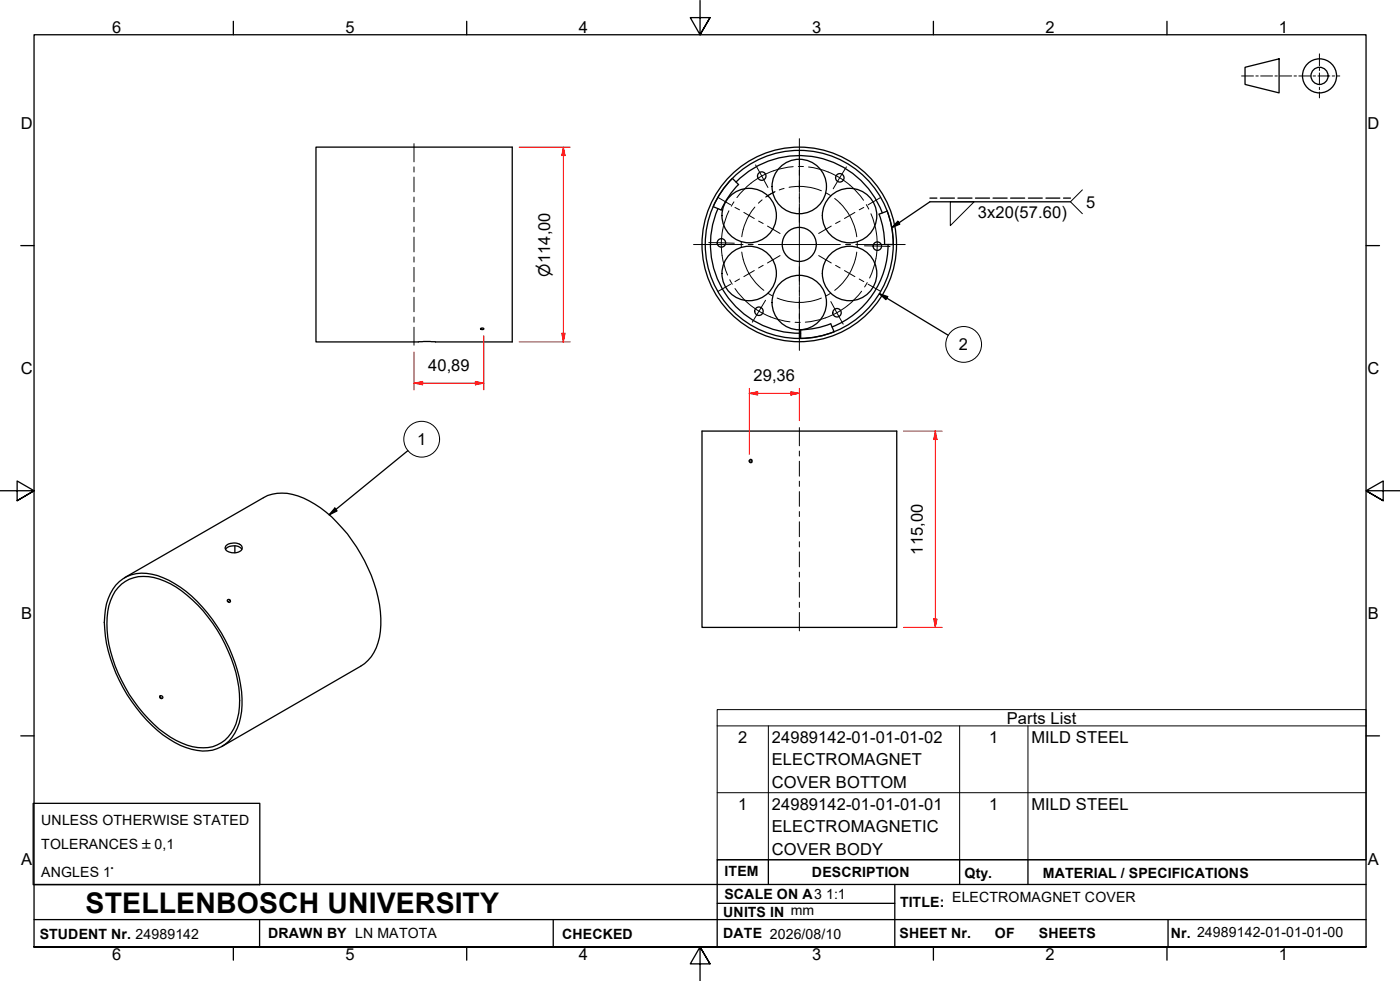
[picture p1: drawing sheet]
<svg xmlns="http://www.w3.org/2000/svg" width="410mm" height="287mm" viewBox="0 0 410 287" stroke-linecap="round" stroke-linejoin="round" font-family="sans-serif">
<!-- layer: Visible Edges(ISO) -->
<g fill="none" stroke="#000" stroke-width=".38">
<path d="M92.5 43.1h57.5v57h-57.5zM214.4 52.2a27.5 27.5 0 0 0-5.6 8.3M214.5 52.3l1.8 1.8M215.5 53.3a26 26 0 0 1 42.8 9M216.2 54a25 25 0 0 0-5 7.5l-2.3-1M210.2 61.1a26 26 0 0 0 24.2 36.4M257.4 62.7a25 25 0 0 1 1.6 8.8M257.4 62.7l2.4-.9a27.5 27.5 0 0 1 1.8 9.7M259.1 71.6h2.5M260 71.5a26 26 0 0 1-16.4 24.2M140.7 96.2a.55 .55 0 0 1 1 .1 .58 .58 0 0 1-1-.1zM234.4 96.5a25 25 0 0 0 8.9-1.7l.9 2.3a27.2 27.2 0 0 1-9.8 2v-2.5"/>
<path d="M205.5 126.2h57.1v57.5h-57.1zM220.1 134.6l-.2 .2 .2 .6M66.3 159.7a3.2 3.2 0 0 1 4.6 .4 1.66 1.66 0 0 1-2 1.7 2.62 2.62 0 0 1-3-1.4zM68.8 159.8v2M34.9 170.3a11.2 11.2 0 0 1 11.2-1.8 33.6 33.6 0 0 1 16.1 12.9 42.6 42.6 0 0 1 8.7 25.1 14.5 14.5 0 0 1-4.9 11.3 11.8 11.8 0 0 1-11.5 1 34.8 34.8 0 0 1-16-13.5 41.1 41.1 0 0 1-7.8-25 14.6 14.6 0 0 1 4.2-10zM35.6 171a11 11 0 0 1 11-1.5 34.1 34.1 0 0 1 15.7 12.9 40.1 40.1 0 0 1 7.8 24.5 12.5 12.5 0 0 1-6.5 11.2 13.8 13.8 0 0 1-12-1.4 40.4 40.4 0 0 1-16-17.5 33.4 33.4 0 0 1-3.7-21.9 12.8 12.8 0 0 1 3.7-6.3zM36.4 169.1l40.8-23.4a13 13 0 0 1 11.7 .1 36.8 36.8 0 0 1 15.5 14.3 39.7 39.7 0 0 1 7 24.7 12.9 12.9 0 0 1-5.8 10.2l-40.6 23.5M66 160.8a3.3 3.3 0 0 1 4.8 0M66.6 176l.5 .4M46.8 204.1l.5 .4"/>
<circle cx="223" cy="51.5" r="1.24"/>
<circle cx="234" cy="54.6" r="8"/>
<circle cx="245.9" cy="52.1" r="1.24"/>
<circle cx="211.2" cy="71.1" r="1.24"/>
<circle cx="219.4" cy="63.1" r="8"/>
<circle cx="234" cy="71.5" r="27.5"/>
<circle cx="234" cy="71.5" r="5"/>
<circle cx="234" cy="71.5" r="28.5"/>
<circle cx="248.8" cy="63.1" r="8"/>
<circle cx="256.9" cy="72.1" r="1.24"/>
<circle cx="219.4" cy="80.1" r="8"/>
<circle cx="222.2" cy="91.1" r="1.24"/>
<circle cx="234" cy="88.6" r="8"/>
<circle cx="245.1" cy="91.5" r="1.24"/>
<circle cx="248.8" cy="80.1" r="8"/>
<circle cx="219.8" cy="134.9" r=".46"/>
<circle cx="67" cy="175.9" r=".46"/>
<circle cx="47.2" cy="204" r=".47"/>
</g>
<!-- layer: Symbols(ISO) -->
<path d="M210 212.5v-4.8h190v4.8M210 212.5v39.2h190v-39.2M210 212.5h190M225 212.5v39.2M281 212.5v39.2M301 212.5v39.2M210 232h190" fill="none" stroke="#000" stroke-width=".29"/>
<!-- layer: Border_0 -->
<g fill="none" stroke="#000" stroke-width=".38">
<path d="M68.3 6.2v4M136.7 6.2v4M205 .1v10.1l-2.9-5h5.8l-2.9 5 2.9-5M273.3 6.2v4M341.7 6.2v4M6.1 71.9h3.9M400 71.9h3.9M0 143.7h10l-5-2.9v5.8l5-2.9-5 2.9M410 143.7h-10l5-2.9v5.8l-5-2.9 5 2.9M6.1 215.4h3.9M400 215.4h3.9M10 277.2v-267h390v267h-390h390"/>
<path d="M68.3 277.2v3.9M136.7 277.2v3.9M273.3 277.2v3.9M341.7 277.2v3.9M207.9 282.1l-2.9-4.9 2.9 4.9h-5.8l2.9-4.9v10"/>
</g>
<!-- layer: Sketch Geometry(ISO) -->
<g fill="none" stroke="#000" stroke-width=".38">
<path d="M364.6 19.7l9.9-2.5v10l-9.9-2.5zM9.7 235.2h66.4v23.8h-66.4zM10 258.9h390M225 251.7v7.2M262 258.9v18.3M281 251.7v7.2M301 251.7v7.2M400 251.7h-190v25.5M10 277.2h390M10 269.2h390M76 269.2v8M162 269.2v8"/>
<path d="M210 264.4h52M342 269.2v8"/>
<circle cx="386.4" cy="22.2" r="5"/>
<circle cx="386.4" cy="22.2" r="2.51"/>
</g>
<g fill="none" stroke="#000" stroke-width=".29">
<path d="M386.3 15.8v3.5M386.3 20v.7M363.5 22.2h3.5M367.7 22.2h.7M369.1 22.2h3.5M373.3 22.2h.7M374.7 22.2h3.5M378.9 22.2h.7M380.3 22.2h3.5M384.5 22.2h.7M385.9 22.2h3.5M386.3 21.4v3.4"/>
<path d="M386.3 25.5v.7M386.3 26.9v1.8M390.1 22.2h.7M391.5 22.2h.8"/>
</g>
<!-- layer: Center Mark(ISO) -->
<path d="M234.1 40.6v14.5M234.1 56.6v1.5M234.1 59.6v24M203.1 71.6h14.5M219.1 71.6h1.4M222.1 71.6h24M247.6 71.6h1.4M250.6 71.6h14.4M234.1 85.1v1.5M234.1 88.1v14.5" fill="none" stroke="#000" stroke-width=".29"/>
<!-- layer: Dimensions(ISO) -->
<path d="M273.9 126.2v2.5" fill="none" stroke="#f00" stroke-width=".29"/>
<path d="M273.9 126.2l.5 2.5h-1z" fill="#f00"/>
<path d="M273.9 126.2l.5 2.5h-1zM273.9 181.2v2.5" fill="none" stroke="#f00" stroke-width=".29"/>
<path d="M273.4 181.2h1l-.5 2.5z" fill="#f00"/>
<path d="M121.2 112.2h2.6M264.5 126.2h11.4M273.9 128.7v52.5M264.5 183.7h11.4M273.4 181.2h1l-.5 2.5z" fill="none" stroke="#f00" stroke-width=".29"/>
<!-- layer: Symbols(ISO) -->
<g fill="none" stroke="#000" stroke-width=".38">
<path d="M272.3 58h2M275.3 58h4.2M280.5 58h4.1M285.6 58h4.2M290.8 58h4.1M295.9 58h4.1M301.1 58h4.1M306.3 58h4M311.4 58h2M313.4 59.1h-41.1l-11.2 7.5M262.9 64.8l.6 .8-2.4 1zM257.5 86l2.4 .8-.5 .9z"/>
<path d="M257.5 86l20.1 12.1M119.4 131.9l-23 18.8M98 148.7l.7 .9-2.3 1.1z"/>
</g>
<path d="M262.9 64.8l.6 .8-2.4 1zM257.5 86l2.4 .8-.5 .9zM98 148.7l.7 .9-2.3 1.1z" fill="#000"/>
<g fill="none" stroke="#000" stroke-width=".29">
<path d="M278.3 59.1h6.9l-6.9 7zM316.9 55.6l-3.5 3.5 3.5 3.5"/>
<circle cx="282.2" cy="100.8" r="5.2"/>
<circle cx="123.5" cy="128.6" r="5.2"/>
</g>
<!-- layer: Centerline(ISO) -->
<g fill="none" stroke="#000" stroke-width=".29">
<path d="M121.2 42.1v5.3M121.2 48.8v1.6M121.2 51.8v4.3M121.2 57.7v1.4M121.2 60.7v4.2M121.2 66.4v1.6M121.2 69.4v4.3M121.2 75.2v1.5M121.2 78.2v4.3M121.2 84v1.5M121.2 87v4.3M121.2 92.8v1.5"/>
<path d="M121.2 95.8v5.2M234.1 125.2v5.3M234.1 132v1.5M234.1 135v4.4M234.1 140.9v1.5M234.1 143.9v4.3M234.1 149.7v1.5M234.1 152.7v4.4M234.1 158.6v1.5M234.1 161.6v4.3M234.1 167.5v1.4M234.1 170.4v4.4"/>
<path d="M234.1 176.3v1.5M234.1 179.3v5.4"/>
</g>
<!-- layer: Dimensions(ISO) -->
<path d="M121.2 112.2l2.6-.6v1.1z" fill="#f00"/>
<path d="M121.2 112.2l2.6-.6v1.1zM139.2 112.2h2.5" fill="none" stroke="#f00" stroke-width=".29"/>
<path d="M139.2 111.6l2.5 .6-2.5 .5z" fill="#f00"/>
<path d="M141.7 98.2v15.9M121.2 103.1v11M123.8 112.2h15.4M139.2 111.6l2.5 .6-2.5 .5zM231.6 115.1h2.5" fill="none" stroke="#f00" stroke-width=".29"/>
<path d="M231.6 114.6l2.5 .5-2.5 .5z" fill="#f00"/>
<path d="M219.4 115.1h2.5M231.6 114.6l2.5 .5-2.5 .5z" fill="none" stroke="#f00" stroke-width=".29"/>
<path d="M219.4 115.1l2.5-.5v1z" fill="#f00"/>
<path d="M165 43.1v2.4M219.4 115.1l2.5-.5v1zM219.4 113.7v19.3M221.9 115.1h9.7M234.1 113.7v9.4" fill="none" stroke="#f00" stroke-width=".29"/>
<!-- layer: Center Mark(ISO) -->
<g fill="none" stroke="#000" stroke-width=".29">
<path d="M210.2 57.8l3.7 2.2M221.2 48.3l3.7 6.6M234.1 44.1v4.2M234.1 49.8v1.5M234.1 52.8v3.5M234.1 57.8v1.5M247.8 48.8l-3.8 6.5M257.9 57.8l-3.7 2.2M207.5 71l7.5 .2M215.2 60.7l1.3 .7M217.8 62.2l3.1 1.8M220.9 79.2l-3.1 1.8"/>
<path d="M222.1 64.7l1.4 .7M223.5 77.7l-1.4 .7M224.7 66.2l3.7 2.1M228.4 74.8l-3.7 2.2M234.1 60.8v4.3M234.1 78.1v4.2M239.7 74.8l3.7 2.2M243.4 66.2l-3.7 2.1M244.7 77.7l1.3 .7M246 64.7l-1.3 .7M247.3 79.2l3 1.8M250.3 62.2l-3 1.8"/>
<path d="M252.9 60.7l-1.3 .7M253.1 72l7.5 .2M213.9 83.2l-3.7 2.1M216.5 81.7l-1.3 .7M224.2 87.9l-3.9 6.4M234.1 83.8v1.5M234.1 86.8v3.5M234.1 91.8v1.5M234.1 94.8v4.3M243.3 88.3l3.6 6.6M251.6 81.7l1.3 .7M254.2 83.2l3.7 2.1"/>
</g>
<!-- layer: Centerline(ISO) -->
<g fill="none" stroke="#000" stroke-width=".29">
<path d="M214.9 59.1l-.8 1.3M223.2 58.5l-1.1 1M226.8 56.2l-2.6 1.5M227 56.1l-2.6 1.5M229.6 55.2l-1.4 .4M231 54.8a17 17 0 0 1 9.5 1M232.3 48.8a22.8 22.8 0 0 0-16.5 9.1M233.8 48.7l1.5 .1M236.7 48.9a22.8 22.8 0 0 1 16.2 9.7M241.9 56.5l1.3 .7M244.4 58.1a17 17 0 0 1 6.5 11.2M253.7 59.9l.7 1.3"/>
<path d="M213.4 61.7a22.8 22.8 0 0 0-.4 18.8M217.1 70.8v1.5M217.2 73.8a17 17 0 0 0 6.5 11.2M221 60.6a17 17 0 0 0-3.8 8.7M250.9 73.8a17 17 0 0 1-6.5 11.2M251 70.8v1.5M255 62.6a22.8 22.8 0 0 1-.4 18.8M213.7 81.9l.7 1.3M215.2 84.5a22.8 22.8 0 0 0 16.1 9.7M224.9 85.9l1.3 .7M227.6 87.2a17 17 0 0 0 12.9 .1M232.8 94.3l1.5 .1"/>
<path d="M243.2 85.9l-1.3 .7M252.3 85.2a22.8 22.8 0 0 1-16.5 9.1M253.9 82.7l-.7 1.3"/>
</g>
<!-- layer: Dimensions(ISO) -->
<path d="M165 43.1l.5 2.4h-1z" fill="#f00"/>
<path d="M165 43.1l.5 2.4h-1zM165 97.6v2.5" fill="none" stroke="#f00" stroke-width=".29"/>
<path d="M164.5 97.6h1l-.5 2.5z" fill="#f00"/>
<path d="M152 43.1h15M165 45.5v52.1M164.5 97.6h1l-.5 2.5zM152 100.1h15" fill="none" stroke="#f00" stroke-width=".29"/>
<text font-size="8.3" x="25.1" y="267.2">STELLENBOSCH UNIVERSITY</text>
<g font-size="4.8">
<text x="32.8" y="9.7">6</text>
<text x="101.2" y="9.7">5</text>
<text x="169.5" y="9.7">4</text>
<text x="237.8" y="9.7">3</text>
<text x="306.1" y="9.7">2</text>
<text x="374.5" y="9.7">1</text>
<text x="6.1" y="37.8">D</text>
<text x="400.4" y="37.8">D</text>
<text x="286.3" y="63.7">3x20(57.60)</text>
<text x="318" y="60.8">5</text>
<text x="280.8" y="102.6">2</text>
<text x="6.1" y="109.6">C</text>
<text x="125.3" y="108.5">40,89</text>
<text x="220.6" y="111.5">29,36</text>
<text x="400.4" y="109.6">C</text>
<text x="122.1" y="130.4">1</text>
<text x="270.2" y="162.4" transform="rotate(-90 270.2 162.4)">115,00</text>
<text x="6.2" y="181.3">B</text>
<text x="400.5" y="181.3">B</text>
<text x="294.8" y="211.9">Parts List</text>
<text x="216.2" y="217.5">2</text>
<text x="226" y="217.5">24989142-01-01-01-02</text>
<text x="289.6" y="217.5">1</text>
<text x="302" y="217.5">MILD STEEL</text>
<text x="226" y="224">ELECTROMAGNET</text>
<text x="226" y="230.6">COVER BOTTOM</text>
<text x="216.2" y="237.1">1</text>
<text x="226" y="237.1">24989142-01-01-01-01</text>
<text x="289.6" y="237.1">1</text>
<text x="302" y="237.1">MILD STEEL</text>
<text x="226" y="243.6">ELECTROMAGNETIC</text>
<text x="226" y="250.1">COVER BODY</text>
<text x="6.2" y="253.1">A</text>
<text x="400.5" y="253.1">A</text>
<text x="32.8" y="281.1">6</text>
<text x="101.2" y="281.1">5</text>
<text x="169.5" y="281.1">4</text>
<text x="237.8" y="281.1">3</text>
<text x="306.1" y="281.1">2</text>
<text x="374.5" y="281.1">1</text>
</g>
<text font-size="4.6" x="161.1" y="81" transform="rotate(-90 161.1 81)">⌀114,00</text>
<g font-size="4.1">
<text x="12.1" y="241.6">UNLESS OTHERWISE STATED</text>
<text x="12.1" y="248.5">TOLERANCES ±0,1</text>
<text x="12.1" y="256.7">ANGLES 1°</text>
<text x="212.2" y="256.5">ITEM</text>
<text x="237.7" y="256.7">DESCRIPTION</text>
<text x="282.4" y="256.9">Qty.</text>
<text x="305.4" y="256.9">MATERIAL / SPECIFICATIONS</text>
<text x="212.1" y="263">SCALE ON A3</text>
<text x="241.9" y="263.1">1:1</text>
<text x="278.8" y="264">ELECTROMAGNET COVER</text>
<text x="211.8" y="268.4">UNITS IN mm</text>
<text x="263.5" y="265.6">TITLE:</text>
<text x="11.6" y="274.8">STUDENT Nr. 24989142</text>
<text x="78.5" y="274.6">DRAWN BY LN MATOTA</text>
<text x="164.6" y="274.8">CHECKED</text>
<text x="211.8" y="274.6">DATE 2026/08/10</text>
<text x="263.4" y="274.6">SHEET Nr.</text>
<text x="291.3" y="274.6">OF</text>
<text x="304.2" y="274.6">SHEETS</text>
<text x="342.8" y="274.5">Nr. 24989142-01-01-01-00</text>
</g>
</svg>
